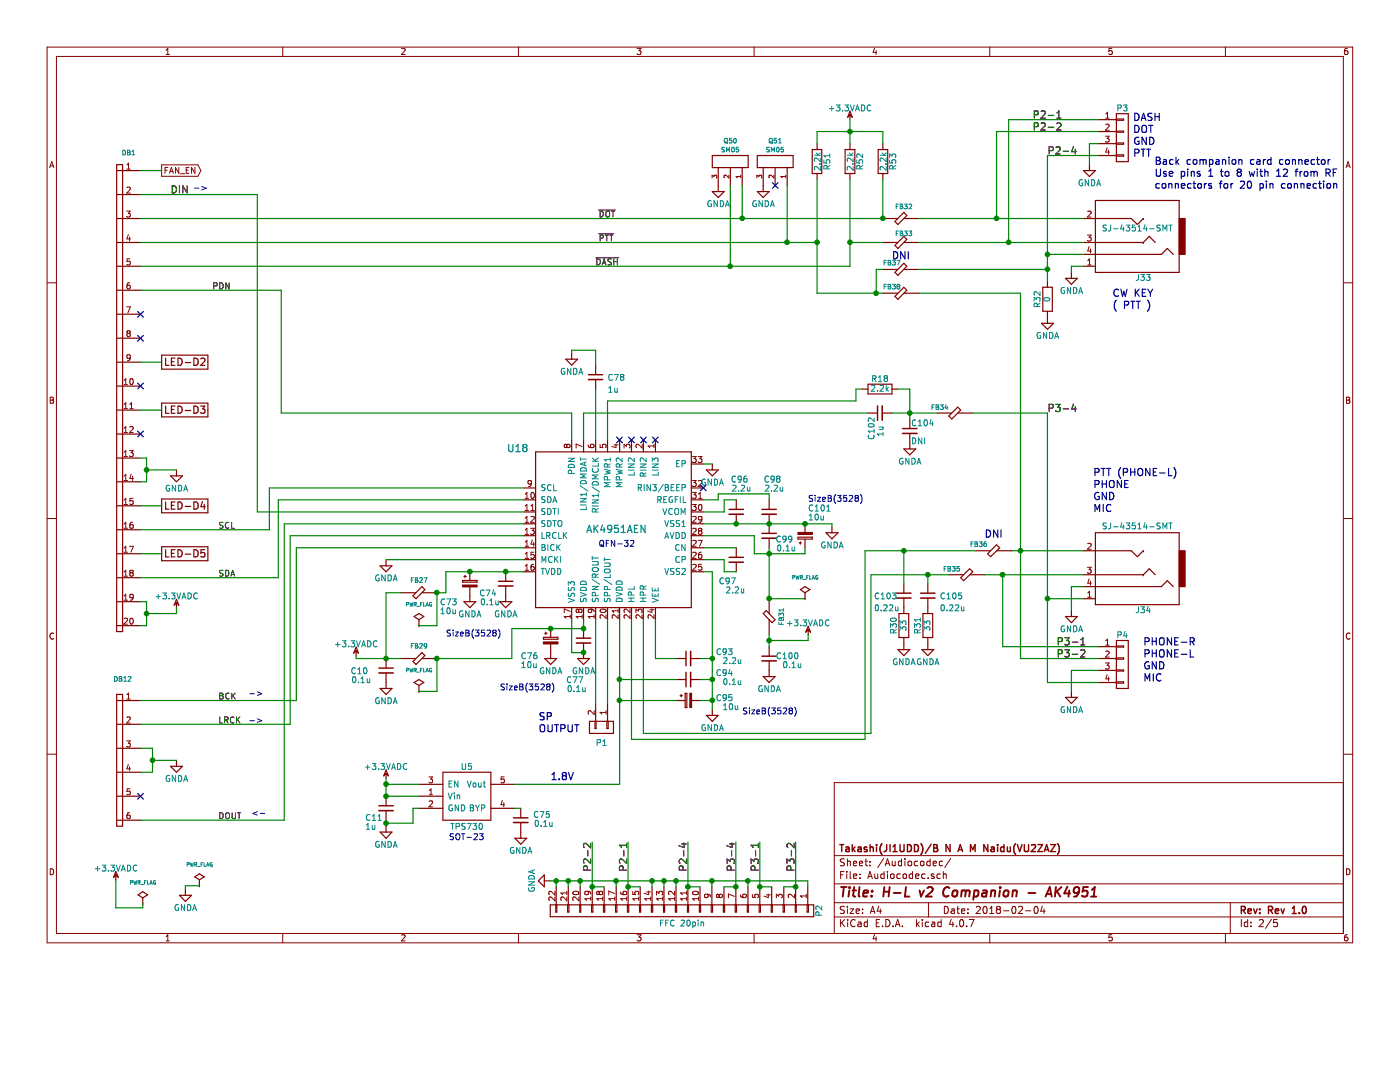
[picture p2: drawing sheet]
EESchema Schematic File Version 2
LIBS:hermeslite-rescue
LIBS:74xgxx
LIBS:74xx
LIBS:ac-dc
LIBS:actel
LIBS:adc-dac
LIBS:Altera
LIBS:analog_devices
LIBS:analog_switches
LIBS:atmel
LIBS:audio
LIBS:brooktre
LIBS:cmos_ieee
LIBS:cmos4000
LIBS:conn
LIBS:contrib
LIBS:cypress
LIBS:dc-dc
LIBS:device
LIBS:digital-audio
LIBS:diode
LIBS:display
LIBS:dsp
LIBS:elec-unifil
LIBS:ESD_Protection
LIBS:ftdi
LIBS:gennum
LIBS:hc11
LIBS:intel
LIBS:interface
LIBS:ir
LIBS:Lattice
LIBS:linear
LIBS:maxim
LIBS:memory
LIBS:microchip
LIBS:microchip_dspic33dsc
LIBS:microchip_pic10mcu
LIBS:microchip_pic12mcu
LIBS:microchip_pic16mcu
LIBS:microchip_pic18mcu
LIBS:microchip_pic32mcu
LIBS:microcontrollers
LIBS:motor_drivers
LIBS:motorola
LIBS:msp430
LIBS:nordicsemi
LIBS:nxp_armmcu
LIBS:onsemi
LIBS:opto
LIBS:Oscillators
LIBS:philips
LIBS:power
LIBS:Power_Management
LIBS:powerint
LIBS:pspice
LIBS:references
LIBS:regul
LIBS:relays
LIBS:rfcom
LIBS:sensors
LIBS:silabs
LIBS:siliconi
LIBS:stm8
LIBS:stm32
LIBS:supertex
LIBS:switches
LIBS:texas
LIBS:transf
LIBS:transistors
LIBS:ttl_ieee
LIBS:valves
LIBS:video
LIBS:Xicor
LIBS:xilinx
LIBS:Zilog
LIBS:hermeslite
LIBS:mcp23008-ssop
LIBS:bnc
LIBS:uln2803a
LIBS:relay_ea2
LIBS:pwr_trans_fs
LIBS:Add-Circuit
LIBS:74lvc1g04
LIBS:74lvc04
LIBS:far-rev_tran
LIBS:HL2_Companion-cache
EELAYER 25 0
EELAYER END
$Descr A4 11693 8268
encoding utf-8
Sheet 2 5
Title "H-L v2 Companion - AK4951"
Date "2018-02-04"
Rev "Rev 1.0"
Comp "Takashi(JI1UDD)/B N A M Naidu(VU2ZAZ)"
Comment1 ""
Comment2 ""
Comment3 ""
Comment4 ""
$EndDescr
Text Notes 9644 1586 0    60   ~ 0
Back companion card connector\nUse pins 1 to 8 with 12 from RF\nconnectors for 20 pin connection
$Comp
L R R18
U 1 1
P 7350 3250
F 0 "R18" V 7430 3250 50  0000 C CNN
F 1 "2.2k" V 7350 3250 50  0000 C CNN
F 2 "HERMESLITE:C_0603_HandSoldering" V 7280 3250 50  0001 C CNN
F 3 "" H 7350 3250 50  0000 C CNN
	1    7350 3250
	0    1    -1   0   
$EndComp
$Comp
L CP_Small C95
U 1 1
P 5750 5850
F 0 "C95" V 5725 5475 50  0000 L CNN
F 1 "10u" V 5800 5425 50  0000 L CNN
F 2 "HERMESLITE:TantalC_SizeB_EIA-3528_Wave" H 5750 5850 50  0001 C CNN
F 3 "" H 5750 5850 50  0000 C CNN
	1    5750 5850
	0    -1   1    0   
$EndComp
$Comp
L C_Small C103
U 1 1
P 7550 4975
F 0 "C103" H 7300 4975 50  0000 L CNN
F 1 "0.22u" H 7300 4875 50  0000 L CNN
F 2 "HERMESLITE:C_0603_HandSoldering" H 7550 4975 50  0001 C CNN
F 3 "" H 7550 4975 50  0000 C CNN
	1    7550 4975
	1    0    0    -1  
$EndComp
$Comp
L C_Small C102
U 1 1
P 7350 3450
F 0 "C102" H 7125 3525 50  0000 L CNN
F 1 "1u" H 7150 3450 50  0000 L CNN
F 2 "HERMESLITE:C_0603_HandSoldering" H 7350 3450 50  0001 C CNN
F 3 "" H 7350 3450 50  0000 C CNN
	1    7350 3450
	0    -1   -1   0   
$EndComp
$Comp
L C_Small C104
U 1 1
P 7600 3600
F 0 "C104" H 7610 3670 50  0000 L CNN
F 1 "DNI" H 7610 3520 50  0000 L CNN
F 2 "HERMESLITE:C_0603_HandSoldering" H 7600 3600 50  0001 C CNN
F 3 "" H 7600 3600 50  0000 C CNN
	1    7600 3600
	1    0    0    -1  
$EndComp
$Comp
L FB FB34
U 1 1
P 7975 3450
F 0 "FB34" H 7850 3500 39  0000 C CNN
F 1 "FB" H 7975 3550 60  0001 C CNN
F 2 "HERMESLITE:C_0603_HandSoldering" H 7975 3450 60  0001 C CNN
F 3 "" H 7975 3450 60  0000 C CNN
	1    7975 3450
	1    0    0    -1  
$EndComp
Text Label 5000 2025 0    50   ~ 0
~PTT
Text Notes 4500 6125 0    60   ~ 0
SP\nOUTPUT
Text Notes 9293 2589 0    60   ~ 0
CW KEY\n( PTT )
$Comp
L AK4951AEN U18
U 1 1
P 5125 4425
F 0 "U18" H 5925 3750 60  0000 C CNN
F 1 "AK4951AEN" H 5100 4425 60  0000 C CNN
F 2 "HERMESLITE:QFN-32-1EP_4x4mm_Pitch0.4mm_Handsoldering" H 5325 4475 60  0001 C CNN
F 3 "" H 5325 4475 60  0000 C CNN
	1    5125 4425
	-1   0    0    1   
$EndComp
$Comp
L CONN_01X02 P1
U 1 1
P 5025 6075
F 0 "P1" V 5150 6075 50  0000 C CNN
F 1 "CONN_01X02" V 5125 6075 50  0001 C CNN
F 2 "HERMESLITE:Pin_Header_Straight_1x02_Pitch2.54mm" H 5025 6075 50  0001 C CNN
F 3 "" H 5025 6075 50  0000 C CNN
	1    5025 6075
	0    1    1    0   
$EndComp
$Comp
L R R30
U 1 1
P 7550 5225
F 0 "R30" V 7630 5225 50  0000 C CNN
F 1 "33" V 7550 5225 50  0000 C CNN
F 2 "HERMESLITE:C_0603_HandSoldering" V 7480 5225 50  0001 C CNN
F 3 "" H 7550 5225 50  0000 C CNN
	1    7550 5225
	-1   0    0    -1  
$EndComp
$Comp
L FB FB33
U 1 1
P 7525 2025
F 0 "FB33" H 7550 2100 39  0000 C CNN
F 1 "FB" H 7525 2125 60  0001 C CNN
F 2 "HERMESLITE:C_0603_HandSoldering" H 7525 2025 60  0001 C CNN
F 3 "" H 7525 2025 60  0000 C CNN
	1    7525 2025
	1    0    0    -1  
$EndComp
Text Notes 9132 4286 0    60   ~ 0
PTT (PHONE-L)\nPHONE\nGND\nMIC
$Comp
L FB FB35
U 1 1
P 8075 4800
F 0 "FB35" H 7950 4850 39  0000 C CNN
F 1 "FB" H 8075 4900 60  0001 C CNN
F 2 "HERMESLITE:C_0603_HandSoldering" H 8075 4800 60  0001 C CNN
F 3 "" H 8075 4800 60  0000 C CNN
	1    8075 4800
	1    0    0    -1  
$EndComp
$Comp
L FB FB32
U 1 1
P 7525 1825
F 0 "FB32" H 7550 1925 39  0000 C CNN
F 1 "FB" H 7525 1925 60  0001 C CNN
F 2 "HERMESLITE:C_0603_HandSoldering" H 7525 1825 60  0001 C CNN
F 3 "" H 7525 1825 60  0000 C CNN
	1    7525 1825
	1    0    0    -1  
$EndComp
$Comp
L C_Small C98
U 1 1
P 6425 4275
F 0 "C98" H 6325 4550 50  0000 L CNN
F 1 "2.2u" H 6300 4475 50  0000 L CNN
F 2 "HERMESLITE:C_0603_HandSoldering" H 6425 4275 50  0001 C CNN
F 3 "" H 6425 4275 50  0000 C CNN
	1    6425 4275
	-1   0    0    -1  
$EndComp
$Comp
L C_Small C96
U 1 1
P 6150 4275
F 0 "C96" H 6050 4550 50  0000 L CNN
F 1 "2.2u" H 6025 4475 50  0000 L CNN
F 2 "HERMESLITE:C_0603_HandSoldering" H 6150 4275 50  0001 C CNN
F 3 "" H 6150 4275 50  0000 C CNN
	1    6150 4275
	-1   0    0    -1  
$EndComp
$Comp
L C_Small C99
U 1 1
P 6425 4475
F 0 "C99" H 6225 4450 50  0000 L CNN
F 1 "0.1u" H 6200 4375 50  0000 L CNN
F 2 "HERMESLITE:C_0603_HandSoldering" H 6425 4475 50  0001 C CNN
F 3 "" H 6425 4475 50  0000 C CNN
	1    6425 4475
	-1   0    0    -1  
$EndComp
$Comp
L C_Small C97
U 1 1
P 6150 4675
F 0 "C97" H 6150 4500 50  0000 L CNN
F 1 "2.2u" H 6075 4425 50  0000 L CNN
F 2 "HERMESLITE:C_0603_HandSoldering" H 6150 4675 50  0001 C CNN
F 3 "" H 6150 4675 50  0000 C CNN
	1    6150 4675
	-1   0    0    -1  
$EndComp
$Comp
L C_Small C93
U 1 1
P 5750 5500
F 0 "C93" V 5800 5125 50  0000 L CNN
F 1 "2.2u" V 5725 5050 50  0000 L CNN
F 2 "HERMESLITE:C_0603_HandSoldering" H 5750 5500 50  0001 C CNN
F 3 "" H 5750 5500 50  0000 C CNN
	1    5750 5500
	0    -1   -1   0   
$EndComp
$Comp
L C_Small C94
U 1 1
P 5750 5675
F 0 "C94" V 5800 5300 50  0000 L CNN
F 1 "0.1u" V 5725 5225 50  0000 L CNN
F 2 "HERMESLITE:C_0603_HandSoldering" H 5750 5675 50  0001 C CNN
F 3 "" H 5750 5675 50  0000 C CNN
	1    5750 5675
	0    -1   -1   0   
$EndComp
$Comp
L C_Small C105
U 1 1
P 7750 4975
F 0 "C105" H 7850 4975 50  0000 L CNN
F 1 "0.22u" H 7850 4875 50  0000 L CNN
F 2 "HERMESLITE:C_0603_HandSoldering" H 7750 4975 50  0001 C CNN
F 3 "" H 7750 4975 50  0000 C CNN
	1    7750 4975
	1    0    0    -1  
$EndComp
$Comp
L R R31
U 1 1
P 7750 5225
F 0 "R31" V 7830 5225 50  0000 C CNN
F 1 "33" V 7750 5225 50  0000 C CNN
F 2 "HERMESLITE:C_0603_HandSoldering" V 7680 5225 50  0001 C CNN
F 3 "" H 7750 5225 50  0000 C CNN
	1    7750 5225
	-1   0    0    -1  
$EndComp
Text Label 1825 4825 0    50   ~ 0
SDA
Text Label 1825 4425 0    50   ~ 0
SCL
$Comp
L C_Small C74
U 1 1
P 4225 4875
F 0 "C74" H 4300 4800 50  0000 L CNN
F 1 "0.1u" H 4275 4725 50  0000 L CNN
F 2 "HERMESLITE:C_0603_HandSoldering" H 4225 4875 50  0001 C CNN
F 3 "" H 4225 4875 50  0000 C CNN
	1    4225 4875
	-1   0    0    -1  
$EndComp
$Comp
L CP_Small C73
U 1 1
P 3925 4875
F 0 "C73" H 3675 4725 50  0000 L CNN
F 1 "10u" H 3675 4650 50  0000 L CNN
F 2 "HERMESLITE:TantalC_SizeB_EIA-3528_Wave" H 3925 4875 50  0001 C CNN
F 3 "" H 3925 4875 50  0000 C CNN
	1    3925 4875
	1    0    0    -1  
$EndComp
$Comp
L C_Small C77
U 1 1
P 4875 5350
F 0 "C77" H 4875 5025 50  0000 L CNN
F 1 "0.1u" H 4850 4950 50  0000 L CNN
F 2 "HERMESLITE:C_0603_HandSoldering" H 4875 5350 50  0001 C CNN
F 3 "" H 4875 5350 50  0000 C CNN
	1    4875 5350
	-1   0    0    -1  
$EndComp
$Comp
L CP_Small C76
U 1 1
P 4600 5350
F 0 "C76" H 4350 5225 50  0000 L CNN
F 1 "10u" H 4350 5150 50  0000 L CNN
F 2 "HERMESLITE:TantalC_SizeB_EIA-3528_Wave" H 4600 5350 50  0001 C CNN
F 3 "" H 4600 5350 50  0000 C CNN
	1    4600 5350
	1    0    0    -1  
$EndComp
Text Notes 4600 6525 0    60   ~ 0
1.8V
$Comp
L FB FB27
U 1 1
P 3500 4950
F 0 "FB27" H 3500 4850 39  0000 C CNN
F 1 "FB" H 3500 5050 60  0001 C CNN
F 2 "HERMESLITE:C_0603_HandSoldering" H 3500 4950 60  0001 C CNN
F 3 "" H 3500 4950 60  0000 C CNN
	1    3500 4950
	-1   0    0    1   
$EndComp
$Comp
L FB FB29
U 1 1
P 3500 5500
F 0 "FB29" H 3500 5400 39  0000 C CNN
F 1 "FB" H 3500 5600 60  0001 C CNN
F 2 "HERMESLITE:C_0603_HandSoldering" H 3500 5500 60  0001 C CNN
F 3 "" H 3500 5500 60  0000 C CNN
	1    3500 5500
	-1   0    0    1   
$EndComp
$Comp
L FB FB31
U 1 1
P 6425 5150
F 0 "FB31" H 6425 5050 39  0000 C CNN
F 1 "FB" H 6425 5250 60  0001 C CNN
F 2 "HERMESLITE:C_0603_HandSoldering" H 6425 5150 60  0001 C CNN
F 3 "" H 6425 5150 60  0000 C CNN
	1    6425 5150
	0    -1   -1   0   
$EndComp
NoConn ~ 5475 3675
NoConn ~ 5875 4075
NoConn ~ 5375 3675
NoConn ~ 5275 3675
NoConn ~ 5175 3675
$Comp
L C_Small C10
U 1 1
P 3225 5600
F 0 "C10" H 3375 5600 50  0000 L CNN
F 1 "0.1u" H 3350 5525 50  0000 L CNN
F 2 "HERMESLITE:C_0603_HandSoldering" H 3225 5600 50  0001 C CNN
F 3 "" H 3225 5600 50  0000 C CNN
	1    3225 5600
	-1   0    0    -1  
$EndComp
$Comp
L C_Small C100
U 1 1
P 6425 5500
F 0 "C100" H 6175 5525 50  0000 L CNN
F 1 "0.1u" H 6150 5450 50  0000 L CNN
F 2 "HERMESLITE:C_0603_HandSoldering" H 6425 5500 50  0001 C CNN
F 3 "" H 6425 5500 50  0000 C CNN
	1    6425 5500
	-1   0    0    -1  
$EndComp
$Comp
L C_Small C78
U 1 1
P 4975 3150
F 0 "C78" H 5075 3150 50  0000 L CNN
F 1 "1u" H 5075 3050 50  0000 L CNN
F 2 "HERMESLITE:C_0603_HandSoldering" H 4975 3150 50  0001 C CNN
F 3 "" H 4975 3150 50  0000 C CNN
	1    4975 3150
	1    0    0    -1  
$EndComp
Text Label 5000 1825 0    50   ~ 0
~DOT
Text Label 4975 2225 0    50   ~ 0
~DASH
$Comp
L FB FB36
U 1 1
P 8300 4600
F 0 "FB36" H 8425 4550 39  0000 C CNN
F 1 "FB" H 8300 4700 60  0001 C CNN
F 2 "HERMESLITE:C_0603_HandSoldering" H 8300 4600 60  0001 C CNN
F 3 "" H 8300 4600 60  0000 C CNN
	1    8300 4600
	-1   0    0    1   
$EndComp
$Comp
L SJ-43514-SMT J33
U 1 1
P 9500 1975
F 0 "J33" H 9450 2325 50  0000 C CNN
F 1 "SJ-43514-SMT" H 9500 1912 50  0000 C CNN
F 2 "HERMESLITE:SJ-43514-SMT" H 9650 1775 50  0001 C CNN
F 3 "" H 9650 1775 50  0000 C CNN
	1    9500 1975
	-1   0    0    1   
$EndComp
$Comp
L SJ-43514-SMT J34
U 1 1
P 9500 4750
F 0 "J34" H 9450 5100 50  0000 C CNN
F 1 "SJ-43514-SMT" H 9500 4400 50  0000 C CNN
F 2 "HERMESLITE:SJ-43514-SMT" H 9650 4550 50  0001 C CNN
F 3 "" H 9650 4550 50  0000 C CNN
	1    9500 4750
	-1   0    0    1   
$EndComp
Text Notes 8225 4500 0    60   ~ 0
DNI
$Comp
L R R32
U 1 1
P 8750 2500
F 0 "R32" V 8830 2500 50  0000 C CNN
F 1 "0" V 8750 2500 50  0000 C CNN
F 2 "HERMESLITE:C_0603_HandSoldering" V 8680 2500 50  0001 C CNN
F 3 "" H 8750 2500 50  0000 C CNN
	1    8750 2500
	-1   0    0    1   
$EndComp
$Comp
L FB FB38
U 1 1
P 7525 2450
F 0 "FB38" H 7600 2400 39  0000 C CNN
F 1 "FB" H 7525 2550 60  0001 C CNN
F 2 "HERMESLITE:C_0603_HandSoldering" H 7525 2450 60  0001 C CNN
F 3 "" H 7525 2450 60  0000 C CNN
	1    7525 2450
	-1   0    0    1   
$EndComp
$Comp
L FB FB37
U 1 1
P 7525 2250
F 0 "FB37" H 7600 2200 39  0000 C CNN
F 1 "FB" H 7525 2350 60  0001 C CNN
F 2 "HERMESLITE:C_0603_HandSoldering" H 7525 2250 60  0001 C CNN
F 3 "" H 7525 2250 60  0000 C CNN
	1    7525 2250
	-1   0    0    1   
$EndComp
Text Notes 7450 2175 0    60   ~ 0
DNI
$Comp
L LP2985 U5
U 1 1
P 3700 6650
F 0 "U5" H 3900 6900 50  0000 C CNN
F 1 "TPS730" H 3900 6400 50  0000 C CNN
F 2 "HERMESLITE:SOT23" H 3700 6650 60  0001 C CNN
F 3 "" H 3700 6650 60  0000 C CNN
	1    3700 6650
	1    0    0    -1  
$EndComp
$Comp
L C_Small C11
U 1 1
P 3225 6750
F 0 "C11" H 3050 6675 50  0000 L CNN
F 1 "1u" H 3050 6600 50  0000 L CNN
F 2 "HERMESLITE:C_0603_HandSoldering" H 3225 6750 50  0001 C CNN
F 3 "" H 3225 6750 50  0000 C CNN
	1    3225 6750
	1    0    0    -1  
$EndComp
$Comp
L C_Small C75
U 1 1
P 4350 6850
F 0 "C75" H 4100 6900 50  0000 L CNN
F 1 "0.1u" H 4075 6825 50  0000 L CNN
F 2 "HERMESLITE:C_0603_HandSoldering" H 4350 6850 50  0001 C CNN
F 3 "" H 4350 6850 50  0000 C CNN
	1    4350 6850
	-1   0    0    -1  
$EndComp
$Comp
L CONN_01X04 P4
U 1 1
P 9375 5550
F 0 "P4" H 9375 5800 50  0000 C CNN
F 1 "CONN_01X04" V 9475 5550 50  0001 C CNN
F 2 "HERMESLITE:Pin_Header_Straight_1x04_Pitch2.54mm" H 9375 5550 50  0001 C CNN
F 3 "" H 9375 5550 50  0000 C CNN
	1    9375 5550
	1    0    0    -1  
$EndComp
Text Notes 9550 5700 0    60   ~ 0
PHONE-R\nPHONE-L\nGND\nMIC
$Comp
L CONN_01X04 P3
U 1 1
P 9375 1150
F 0 "P3" H 9375 1400 50  0000 C CNN
F 1 "CONN_01X04" V 9475 1150 50  0001 C CNN
F 2 "HERMESLITE:Pin_Header_Straight_1x04_Pitch2.54mm" H 9375 1150 50  0001 C CNN
F 3 "" H 9375 1150 50  0000 C CNN
	1    9375 1150
	1    0    0    -1  
$EndComp
Text Notes 9466 1320 0    60   ~ 0
DASH\nDOT\nGND\nPTT
Text Notes 3725 5325 0    50   ~ 0
SizeB(3528)
Text Notes 6200 5975 0    50   ~ 0
SizeB(3528)
Text Notes 4175 5775 0    50   ~ 0
SizeB(3528)
Text Label 1825 6850 0    50   ~ 0
DOUT
Text Label 1825 6050 0    50   ~ 0
LRCK
Text Label 1825 5850 0    50   ~ 0
BCK
Text Notes 1612 1604 0    50   ~ 0
->
Text Notes 2075 6050 0    50   ~ 0
->
Text Notes 2075 5825 0    50   ~ 0
->
Text Notes 2100 6825 0    50   ~ 0
<-
$Comp
L CP_Small C101
U 1 1
P 6725 4475
F 0 "C101" H 6750 4250 50  0000 L CNN
F 1 "10u" H 6750 4325 50  0000 L CNN
F 2 "HERMESLITE:TantalC_SizeB_EIA-3528_Wave" H 6725 4475 50  0001 C CNN
F 3 "" H 6725 4475 50  0000 C CNN
	1    6725 4475
	1    0    0    1   
$EndComp
Text Notes 6750 4200 0    50   ~ 0
SizeB(3528)
$Comp
L PWR_FLAG #FLG05
U 1 1
P 3500 5225
F 0 "#FLG05" H 3500 5320 50  0001 C CNN
F 1 "PWR_FLAG" H 3500 5405 30  0000 C CNN
F 2 "" H 3500 5225 50  0000 C CNN
F 3 "" H 3500 5225 50  0000 C CNN
	1    3500 5225
	1    0    0    -1  
$EndComp
$Comp
L PWR_FLAG #FLG06
U 1 1
P 3500 5775
F 0 "#FLG06" H 3500 5870 50  0001 C CNN
F 1 "PWR_FLAG" H 3500 5955 30  0000 C CNN
F 2 "" H 3500 5775 50  0000 C CNN
F 3 "" H 3500 5775 50  0000 C CNN
	1    3500 5775
	1    0    0    -1  
$EndComp
$Comp
L PWR_FLAG #FLG07
U 1 1
P 6725 5000
F 0 "#FLG07" H 6725 5095 50  0001 C CNN
F 1 "PWR_FLAG" H 6725 5180 30  0000 C CNN
F 2 "" H 6725 5000 50  0000 C CNN
F 3 "" H 6725 5000 50  0000 C CNN
	1    6725 5000
	1    0    0    -1  
$EndComp
Text Notes 3750 7025 0    50   ~ 0
SOT-23
Text Notes 5000 4575 0    50   ~ 0
QFN-32
Text Label 1775 2425 0    50   ~ 0
PDN
Text Label 8625 1000 0    60   ~ 0
P2-1
Text Label 8625 1100 0    60   ~ 0
P2-2
Text Label 8750 1300 0    60   ~ 0
P2-4
Text Label 5747 7032 3    60   ~ 0
P2-4
Text Label 5247 7032 3    60   ~ 0
P2-1
Text Label 4947 7032 3    60   ~ 0
P2-2
Text Label 6647 7032 3    60   ~ 0
P3-2
Text Label 6347 7032 3    60   ~ 0
P3-1
Text Label 6147 7032 3    60   ~ 0
P3-4
Text Label 8825 5400 0    60   ~ 0
P3-1
Text Label 8825 5500 0    60   ~ 0
P3-2
Text Label 8750 3450 0    60   ~ 0
P3-4
$Comp
L CONN_01X22 P2
U 1 1
P 5697 7607
F 0 "P2" H 5697 8757 50  0000 C CNN
F 1 "FFC 20pin" V 5797 7607 50  0000 C CNN
F 2 "HERMESLITE:FFC_Kyocera_20pin" H 5697 7607 50  0001 C CNN
F 3 "" H 5697 7607 50  0000 C CNN
	1    5697 7607
	0    1    1    0   
$EndComp
Text Label 1425 1625 0    60   ~ 0
DIN
Text GLabel 1350 3425 2    60   UnSpc ~ 0
LED-D3
Text GLabel 1350 4225 2    60   UnSpc ~ 0
LED-D4
Text GLabel 1350 4625 2    60   UnSpc ~ 0
LED-D5
Text GLabel 1350 3025 2    60   UnSpc ~ 0
LED-D2
$Comp
L PWR_FLAG #FLG08
U 1 1
P 1667 7398
F 0 "#FLG08" H 1667 7493 50  0001 C CNN
F 1 "PWR_FLAG" H 1667 7578 30  0000 C CNN
F 2 "" H 1667 7398 50  0000 C CNN
F 3 "" H 1667 7398 50  0000 C CNN
	1    1667 7398
	1    0    0    -1  
$EndComp
$Comp
L GNDA #PWR09
U 1 1
P 1550 7428
F 0 "#PWR09" H 1550 7178 50  0001 C CNN
F 1 "GNDA" H 1550 7278 50  0000 C CNN
F 2 "" H 1550 7428 50  0000 C CNN
F 3 "" H 1550 7428 50  0000 C CNN
	1    1550 7428
	1    0    0    -1  
$EndComp
$Comp
L GNDA #PWR010
U 1 1
P 3225 5700
F 0 "#PWR010" H 3225 5450 50  0001 C CNN
F 1 "GNDA" H 3225 5550 50  0000 C CNN
F 2 "" H 3225 5700 50  0000 C CNN
F 3 "" H 3225 5700 50  0000 C CNN
	1    3225 5700
	1    0    0    -1  
$EndComp
$Comp
L GNDA #PWR011
U 1 1
P 3225 6900
F 0 "#PWR011" H 3225 6650 50  0001 C CNN
F 1 "GNDA" H 3225 6750 50  0000 C CNN
F 2 "" H 3225 6900 50  0000 C CNN
F 3 "" H 3225 6900 50  0000 C CNN
	1    3225 6900
	1    0    0    -1  
$EndComp
$Comp
L GNDA #PWR012
U 1 1
P 4350 6950
F 0 "#PWR012" H 4350 6700 50  0001 C CNN
F 1 "GNDA" H 4350 6800 50  0000 C CNN
F 2 "" H 4350 6950 50  0000 C CNN
F 3 "" H 4350 6950 50  0000 C CNN
	1    4350 6950
	1    0    0    -1  
$EndComp
$Comp
L GNDA #PWR013
U 1 1
P 5950 5925
F 0 "#PWR013" H 5950 5675 50  0001 C CNN
F 1 "GNDA" H 5950 5775 50  0000 C CNN
F 2 "" H 5950 5925 50  0000 C CNN
F 3 "" H 5950 5925 50  0000 C CNN
	1    5950 5925
	1    0    0    -1  
$EndComp
$Comp
L GNDA #PWR014
U 1 1
P 4875 5450
F 0 "#PWR014" H 4875 5200 50  0001 C CNN
F 1 "GNDA" H 4875 5300 50  0000 C CNN
F 2 "" H 4875 5450 50  0000 C CNN
F 3 "" H 4875 5450 50  0000 C CNN
	1    4875 5450
	1    0    0    -1  
$EndComp
$Comp
L GNDA #PWR015
U 1 1
P 4600 5450
F 0 "#PWR015" H 4600 5200 50  0001 C CNN
F 1 "GNDA" H 4600 5300 50  0000 C CNN
F 2 "" H 4600 5450 50  0000 C CNN
F 3 "" H 4600 5450 50  0000 C CNN
	1    4600 5450
	1    0    0    -1  
$EndComp
$Comp
L GNDA #PWR016
U 1 1
P 4225 4975
F 0 "#PWR016" H 4225 4725 50  0001 C CNN
F 1 "GNDA" H 4225 4825 50  0000 C CNN
F 2 "" H 4225 4975 50  0000 C CNN
F 3 "" H 4225 4975 50  0000 C CNN
	1    4225 4975
	1    0    0    -1  
$EndComp
$Comp
L GNDA #PWR017
U 1 1
P 3925 4975
F 0 "#PWR017" H 3925 4725 50  0001 C CNN
F 1 "GNDA" H 3925 4825 50  0000 C CNN
F 2 "" H 3925 4975 50  0000 C CNN
F 3 "" H 3925 4975 50  0000 C CNN
	1    3925 4975
	1    0    0    -1  
$EndComp
$Comp
L GNDA #PWR018
U 1 1
P 6425 5600
F 0 "#PWR018" H 6425 5350 50  0001 C CNN
F 1 "GNDA" H 6425 5450 50  0000 C CNN
F 2 "" H 6425 5600 50  0000 C CNN
F 3 "" H 6425 5600 50  0000 C CNN
	1    6425 5600
	1    0    0    -1  
$EndComp
$Comp
L GNDA #PWR019
U 1 1
P 7750 5375
F 0 "#PWR019" H 7750 5125 50  0001 C CNN
F 1 "GNDA" H 7750 5225 50  0000 C CNN
F 2 "" H 7750 5375 50  0000 C CNN
F 3 "" H 7750 5375 50  0000 C CNN
	1    7750 5375
	1    0    0    -1  
$EndComp
$Comp
L GNDA #PWR020
U 1 1
P 7550 5375
F 0 "#PWR020" H 7550 5125 50  0001 C CNN
F 1 "GNDA" H 7550 5225 50  0000 C CNN
F 2 "" H 7550 5375 50  0000 C CNN
F 3 "" H 7550 5375 50  0000 C CNN
	1    7550 5375
	1    0    0    -1  
$EndComp
$Comp
L GNDA #PWR021
U 1 1
P 8950 5775
F 0 "#PWR021" H 8950 5525 50  0001 C CNN
F 1 "GNDA" H 8950 5625 50  0000 C CNN
F 2 "" H 8950 5775 50  0000 C CNN
F 3 "" H 8950 5775 50  0000 C CNN
	1    8950 5775
	1    0    0    -1  
$EndComp
$Comp
L GNDA #PWR022
U 1 1
P 8950 5100
F 0 "#PWR022" H 8950 4850 50  0001 C CNN
F 1 "GNDA" H 8950 4950 50  0000 C CNN
F 2 "" H 8950 5100 50  0000 C CNN
F 3 "" H 8950 5100 50  0000 C CNN
	1    8950 5100
	1    0    0    -1  
$EndComp
$Comp
L GNDA #PWR023
U 1 1
P 6950 4400
F 0 "#PWR023" H 6950 4150 50  0001 C CNN
F 1 "GNDA" H 6950 4250 50  0000 C CNN
F 2 "" H 6950 4400 50  0000 C CNN
F 3 "" H 6950 4400 50  0000 C CNN
	1    6950 4400
	1    0    0    -1  
$EndComp
$Comp
L GNDA #PWR024
U 1 1
P 5950 3875
F 0 "#PWR024" H 5950 3625 50  0001 C CNN
F 1 "GNDA" H 5950 3725 50  0000 C CNN
F 2 "" H 5950 3875 50  0000 C CNN
F 3 "" H 5950 3875 50  0000 C CNN
	1    5950 3875
	1    0    0    -1  
$EndComp
$Comp
L GNDA #PWR025
U 1 1
P 4775 2950
F 0 "#PWR025" H 4775 2700 50  0001 C CNN
F 1 "GNDA" H 4775 2800 50  0000 C CNN
F 2 "" H 4775 2950 50  0000 C CNN
F 3 "" H 4775 2950 50  0000 C CNN
	1    4775 2950
	1    0    0    -1  
$EndComp
$Comp
L GNDA #PWR026
U 1 1
P 7600 3700
F 0 "#PWR026" H 7600 3450 50  0001 C CNN
F 1 "GNDA" H 7600 3550 50  0000 C CNN
F 2 "" H 7600 3700 50  0000 C CNN
F 3 "" H 7600 3700 50  0000 C CNN
	1    7600 3700
	1    0    0    -1  
$EndComp
$Comp
L GNDA #PWR027
U 1 1
P 8750 2650
F 0 "#PWR027" H 8750 2400 50  0001 C CNN
F 1 "GNDA" H 8750 2500 50  0000 C CNN
F 2 "" H 8750 2650 50  0000 C CNN
F 3 "" H 8750 2650 50  0000 C CNN
	1    8750 2650
	1    0    0    -1  
$EndComp
$Comp
L GNDA #PWR028
U 1 1
P 8950 2275
F 0 "#PWR028" H 8950 2025 50  0001 C CNN
F 1 "GNDA" H 8950 2125 50  0000 C CNN
F 2 "" H 8950 2275 50  0000 C CNN
F 3 "" H 8950 2275 50  0000 C CNN
	1    8950 2275
	1    0    0    -1  
$EndComp
$Comp
L GNDA #PWR029
U 1 1
P 9100 1375
F 0 "#PWR029" H 9100 1125 50  0001 C CNN
F 1 "GNDA" H 9100 1225 50  0000 C CNN
F 2 "" H 9100 1375 50  0000 C CNN
F 3 "" H 9100 1375 50  0000 C CNN
	1    9100 1375
	1    0    0    -1  
$EndComp
$Comp
L GNDA #PWR030
U 1 1
P 4597 7357
F 0 "#PWR030" H 4597 7107 50  0001 C CNN
F 1 "GNDA" H 4597 7207 50  0000 C CNN
F 2 "" H 4597 7357 50  0000 C CNN
F 3 "" H 4597 7357 50  0000 C CNN
	1    4597 7357
	0    1    1    0   
$EndComp
$Comp
L GNDA #PWR031
U 1 1
P 3225 4675
F 0 "#PWR031" H 3225 4425 50  0001 C CNN
F 1 "GNDA" H 3225 4525 50  0000 C CNN
F 2 "" H 3225 4675 50  0000 C CNN
F 3 "" H 3225 4675 50  0000 C CNN
	1    3225 4675
	1    0    0    -1  
$EndComp
$Comp
L +3.3VADC #PWR032
U 1 1
P 3225 6500
F 0 "#PWR032" H 3375 6450 50  0001 C CNN
F 1 "+3.3VADC" H 3225 6600 50  0000 C CNN
F 2 "" H 3225 6500 50  0000 C CNN
F 3 "" H 3225 6500 50  0000 C CNN
	1    3225 6500
	1    0    0    -1  
$EndComp
$Comp
L +3.3VADC #PWR033
U 1 1
P 2975 5475
F 0 "#PWR033" H 3125 5425 50  0001 C CNN
F 1 "+3.3VADC" H 2975 5575 50  0000 C CNN
F 2 "" H 2975 5475 50  0000 C CNN
F 3 "" H 2975 5475 50  0000 C CNN
	1    2975 5475
	1    0    0    -1  
$EndComp
$Comp
L PWR_FLAG #FLG034
U 1 1
P 1194 7548
F 0 "#FLG034" H 1194 7643 50  0001 C CNN
F 1 "PWR_FLAG" H 1194 7728 30  0000 C CNN
F 2 "" H 1194 7548 50  0000 C CNN
F 3 "" H 1194 7548 50  0000 C CNN
	1    1194 7548
	1    0    0    -1  
$EndComp
$Comp
L +3.3VADC #PWR035
U 1 1
P 969 7348
F 0 "#PWR035" H 1119 7298 50  0001 C CNN
F 1 "+3.3VADC" H 969 7448 50  0000 C CNN
F 2 "" H 969 7348 50  0000 C CNN
F 3 "" H 969 7348 50  0000 C CNN
	1    969  7348
	1    0    0    -1  
$EndComp
$Comp
L +3.3VADC #PWR036
U 1 1
P 6750 5300
F 0 "#PWR036" H 6900 5250 50  0001 C CNN
F 1 "+3.3VADC" H 6750 5400 50  0000 C CNN
F 2 "" H 6750 5300 50  0001 C CNN
F 3 "" H 6750 5300 50  0001 C CNN
	1    6750 5300
	1    0    0    -1  
$EndComp
$Comp
L R R51
U 1 1
P 6825 1350
F 0 "R51" V 6905 1350 50  0000 C CNN
F 1 "2.2k" V 6825 1350 50  0000 C CNN
F 2 "HERMESLITE:C_0603_HandSoldering" V 6755 1350 50  0001 C CNN
F 3 "" H 6825 1350 50  0000 C CNN
	1    6825 1350
	1    0    0    1   
$EndComp
$Comp
L R R52
U 1 1
P 7100 1350
F 0 "R52" V 7180 1350 50  0000 C CNN
F 1 "2.2k" V 7100 1350 50  0000 C CNN
F 2 "HERMESLITE:C_0603_HandSoldering" V 7030 1350 50  0001 C CNN
F 3 "" H 7100 1350 50  0000 C CNN
	1    7100 1350
	1    0    0    1   
$EndComp
$Comp
L R R53
U 1 1
P 7375 1350
F 0 "R53" V 7455 1350 50  0000 C CNN
F 1 "2.2k" V 7375 1350 50  0000 C CNN
F 2 "HERMESLITE:C_0603_HandSoldering" V 7305 1350 50  0001 C CNN
F 3 "" H 7375 1350 50  0000 C CNN
	1    7375 1350
	1    0    0    1   
$EndComp
$Comp
L +3.3VADC #PWR037
U 1 1
P 7100 1000
F 0 "#PWR037" H 7250 950 50  0001 C CNN
F 1 "+3.3VADC" H 7100 1100 50  0000 C CNN
F 2 "" H 7100 1000 50  0001 C CNN
F 3 "" H 7100 1000 50  0001 C CNN
	1    7100 1000
	1    0    0    -1  
$EndComp
$Comp
L SM05 Q50
U 1 1
P 5950 1400
F 0 "Q50" V 5725 1550 39  0000 C CNN
F 1 "SM05" V 5800 1550 39  0000 C CNN
F 2 "HERMESLITE:SOT-23" H 5950 1400 60  0001 C CNN
F 3 "" H 5950 1400 60  0001 C CNN
	1    5950 1400
	0    1    1    0   
$EndComp
$Comp
L SM05 Q51
U 1 1
P 6325 1400
F 0 "Q51" V 6100 1550 39  0000 C CNN
F 1 "SM05" V 6175 1550 39  0000 C CNN
F 2 "HERMESLITE:SOT-23" H 6325 1400 60  0001 C CNN
F 3 "" H 6325 1400 60  0001 C CNN
	1    6325 1400
	0    1    1    0   
$EndComp
$Comp
L GNDA #PWR038
U 1 1
P 6000 1550
F 0 "#PWR038" H 6000 1300 50  0001 C CNN
F 1 "GNDA" H 6000 1400 50  0000 C CNN
F 2 "" H 6000 1550 50  0000 C CNN
F 3 "" H 6000 1550 50  0000 C CNN
	1    6000 1550
	1    0    0    -1  
$EndComp
$Comp
L GNDA #PWR039
U 1 1
P 6375 1550
F 0 "#PWR039" H 6375 1300 50  0001 C CNN
F 1 "GNDA" H 6375 1400 50  0000 C CNN
F 2 "" H 6375 1550 50  0000 C CNN
F 3 "" H 6375 1550 50  0000 C CNN
	1    6375 1550
	1    0    0    -1  
$EndComp
Wire Wire Line
	1667 7398 1550 7398
Wire Wire Line
	7375 1500 7375 1825
Connection ~ 4947 7407
Wire Wire Line
	5047 7407 4947 7407
Connection ~ 5247 7407
Wire Wire Line
	5347 7407 5247 7407
Connection ~ 5747 7407
Wire Wire Line
	5847 7407 5747 7407
Connection ~ 6147 7407
Wire Wire Line
	7450 3450 7825 3450
Wire Wire Line
	7275 4800 7925 4800
Wire Wire Line
	7500 3250 7600 3250
Wire Wire Line
	7600 3250 7600 3500
Connection ~ 7600 3450
Wire Wire Line
	5075 5175 5075 5875
Wire Wire Line
	4975 5875 4975 5175
Wire Wire Line
	5875 4375 6950 4375
Connection ~ 6150 4375
Wire Wire Line
	6150 4175 6050 4175
Wire Wire Line
	6050 4175 6050 4275
Wire Wire Line
	5875 4175 6000 4175
Wire Wire Line
	6000 4175 6000 4125
Wire Wire Line
	6000 4125 6425 4125
Wire Wire Line
	6425 4125 6425 4175
Wire Wire Line
	6050 4275 5875 4275
Connection ~ 6425 4375
Wire Wire Line
	5875 4575 6150 4575
Wire Wire Line
	6150 4775 6050 4775
Wire Wire Line
	6050 4775 6050 4675
Wire Wire Line
	6050 4675 5875 4675
Wire Wire Line
	5875 4475 6300 4475
Wire Wire Line
	5875 4775 5950 4775
Wire Wire Line
	5950 4775 5950 5925
Wire Wire Line
	5850 5500 5950 5500
Connection ~ 5950 5500
Wire Wire Line
	5950 5675 5850 5675
Connection ~ 5950 5675
Wire Wire Line
	5650 5500 5475 5500
Wire Wire Line
	5475 5500 5475 5175
Connection ~ 5175 5675
Wire Wire Line
	4875 3675 4875 3450
Wire Wire Line
	4875 3450 7250 3450
Wire Wire Line
	5075 3350 5075 3675
Wire Wire Line
	5275 5175 5275 6175
Wire Wire Line
	5275 6175 7225 6175
Wire Wire Line
	5375 5175 5375 6125
Wire Wire Line
	5375 6125 7275 6125
Wire Wire Line
	7550 4875 7550 4600
Wire Wire Line
	7750 4875 7750 4800
Wire Wire Line
	3725 4775 4375 4775
Connection ~ 4225 4775
Wire Wire Line
	4875 5250 4875 5175
Wire Wire Line
	4775 5175 4775 5450
Wire Wire Line
	4775 5450 4875 5450
Connection ~ 4875 5450
Connection ~ 4875 5250
Connection ~ 4600 5250
Wire Wire Line
	4275 5250 4875 5250
Connection ~ 3925 4775
Wire Wire Line
	4775 3450 4775 3675
Wire Wire Line
	7225 4600 8150 4600
Connection ~ 7750 4800
Connection ~ 7550 4600
Wire Wire Line
	3225 4950 3350 4950
Wire Wire Line
	2975 5500 3350 5500
Connection ~ 3225 5500
Wire Wire Line
	2375 4375 4375 4375
Wire Wire Line
	2475 4575 4375 4575
Wire Wire Line
	7200 3250 7150 3250
Wire Wire Line
	7150 3250 7150 3350
Wire Wire Line
	7150 3350 5075 3350
Wire Wire Line
	4975 3675 4975 3250
Wire Wire Line
	4975 3050 4975 2925
Wire Wire Line
	4975 2925 4775 2925
Wire Wire Line
	4775 2925 4775 2950
Wire Wire Line
	2325 4175 4375 4175
Wire Wire Line
	2475 4575 2475 5850
Wire Wire Line
	4375 4475 2425 4475
Wire Wire Line
	2425 4475 2425 6050
Wire Wire Line
	2375 4375 2375 6850
Wire Wire Line
	4775 3450 2350 3450
Wire Wire Line
	2350 3450 2350 2425
Wire Wire Line
	6425 4575 6425 5000
Wire Wire Line
	6425 5300 6425 5400
Wire Wire Line
	5650 5675 5175 5675
Wire Wire Line
	5175 6550 4300 6550
Wire Wire Line
	3650 5500 4275 5500
Wire Wire Line
	4275 5500 4275 5250
Wire Wire Line
	3225 4950 3225 5500
Wire Wire Line
	3650 4950 3725 4950
Wire Wire Line
	3725 4950 3725 4775
Wire Wire Line
	2975 5500 2975 5475
Wire Wire Line
	8950 4900 9050 4900
Wire Wire Line
	8950 4900 8950 5100
Wire Wire Line
	9050 5000 8750 5000
Wire Wire Line
	8750 3450 8125 3450
Wire Wire Line
	8225 4800 9050 4800
Wire Wire Line
	8450 4600 9050 4600
Wire Wire Line
	7275 6125 7275 4800
Wire Wire Line
	7225 6175 7225 4600
Wire Wire Line
	7675 1825 9050 1825
Wire Wire Line
	9050 2125 8750 2125
Wire Wire Line
	8750 1300 8750 2350
Wire Wire Line
	7675 2250 8750 2250
Connection ~ 8750 2250
Wire Wire Line
	9050 2225 8950 2225
Wire Wire Line
	8950 2225 8950 2275
Wire Wire Line
	7675 2025 9050 2025
Wire Wire Line
	8525 2450 8525 5500
Connection ~ 8525 4600
Wire Wire Line
	6825 2450 7375 2450
Wire Wire Line
	6825 1500 6825 2450
Wire Wire Line
	7100 2025 7375 2025
Wire Wire Line
	7100 1500 7100 2225
Wire Wire Line
	3500 6550 3225 6550
Wire Wire Line
	3225 6500 3225 6650
Connection ~ 3225 6550
Wire Wire Line
	3225 6650 3500 6650
Connection ~ 3225 6650
Wire Wire Line
	4350 6750 4300 6750
Wire Wire Line
	3500 6750 3450 6750
Wire Wire Line
	3450 6750 3450 6875
Wire Wire Line
	3450 6875 3225 6875
Wire Wire Line
	3225 6850 3225 6900
Connection ~ 3225 6875
Wire Wire Line
	8950 5600 8950 5775
Connection ~ 8375 4800
Connection ~ 8750 5000
Wire Wire Line
	8750 3450 8750 5700
Wire Wire Line
	8750 5700 9175 5700
Wire Wire Line
	9175 5600 8950 5600
Wire Wire Line
	8375 5400 8375 4800
Wire Wire Line
	8425 1000 8425 2025
Connection ~ 8425 2025
Wire Wire Line
	8325 1100 8325 1825
Connection ~ 8325 1825
Wire Wire Line
	9175 1200 9100 1200
Wire Wire Line
	9100 1200 9100 1375
Wire Wire Line
	8750 1300 9175 1300
Connection ~ 8750 2125
Wire Wire Line
	5175 5175 5175 6550
Wire Wire Line
	5175 5850 5650 5850
Connection ~ 5175 5850
Wire Wire Line
	5950 5850 5850 5850
Connection ~ 5950 5850
Wire Wire Line
	6950 4375 6950 4400
Connection ~ 6725 4375
Wire Wire Line
	6300 4475 6300 4625
Wire Wire Line
	6300 4625 6725 4625
Connection ~ 6425 4625
Wire Wire Line
	6725 4625 6725 4575
Wire Wire Line
	4375 4675 3225 4675
Wire Wire Line
	3650 4950 3650 5225
Wire Wire Line
	3650 5225 3500 5225
Wire Wire Line
	3500 5775 3650 5775
Wire Wire Line
	3650 5775 3650 5500
Connection ~ 3650 4950
Connection ~ 3650 5500
Wire Wire Line
	6425 5000 6725 5000
Connection ~ 6425 5000
Wire Wire Line
	5875 3875 5950 3875
Wire Wire Line
	8525 5500 9175 5500
Wire Wire Line
	9175 5400 8375 5400
Wire Wire Line
	8425 1000 9175 1000
Wire Wire Line
	8325 1100 9175 1100
Wire Wire Line
	4747 7357 4747 7407
Wire Wire Line
	4597 7357 6747 7357
Wire Wire Line
	4647 7407 4647 7357
Connection ~ 4647 7357
Wire Wire Line
	5747 7407 5747 7032
Wire Wire Line
	5247 7407 5247 7032
Wire Wire Line
	4947 7407 4947 7032
Wire Wire Line
	6647 7407 6647 7032
Wire Wire Line
	6347 7407 6347 7032
Wire Wire Line
	6147 7407 6147 7032
Wire Wire Line
	6747 7357 6747 7407
Connection ~ 4747 7357
Wire Wire Line
	4847 7357 4847 7407
Connection ~ 4847 7357
Wire Wire Line
	6247 7357 6247 7407
Connection ~ 6247 7357
Wire Wire Line
	5947 7357 5947 7407
Connection ~ 5947 7357
Wire Wire Line
	5647 7357 5647 7407
Connection ~ 5647 7357
Wire Wire Line
	5547 7357 5547 7407
Connection ~ 5547 7357
Wire Wire Line
	5447 7357 5447 7407
Connection ~ 5447 7357
Wire Wire Line
	5147 7357 5147 7407
Connection ~ 5147 7357
Wire Wire Line
	6547 7407 6647 7407
Connection ~ 6647 7407
Wire Wire Line
	6447 7407 6347 7407
Connection ~ 6347 7407
Wire Wire Line
	6147 7407 6047 7407
Connection ~ 7319 2450
Wire Wire Line
	7319 2450 7319 2250
Wire Wire Line
	7319 2250 7375 2250
Wire Wire Line
	1550 7398 1550 7428
Wire Wire Line
	1194 7548 1194 7582
Wire Wire Line
	1194 7582 969  7582
Wire Wire Line
	969  7582 969  7348
Wire Wire Line
	6750 5300 6750 5350
Wire Wire Line
	6750 5350 6425 5350
Connection ~ 6425 5350
Connection ~ 7100 2025
Connection ~ 6825 2025
Wire Wire Line
	7375 1100 7375 1200
Wire Wire Line
	6825 1100 7375 1100
Wire Wire Line
	6825 1100 6825 1200
Wire Wire Line
	7100 1000 7100 1200
Connection ~ 7100 1100
Wire Wire Line
	7675 2450 8525 2450
$Comp
L IO20 DB1
U 1 1
P 1075 2725
F 0 "DB1" H 1075 4175 39  0000 C CNN
F 1 "IO20" H 1000 4125 39  0001 C CNN
F 2 "HERMESLITE:10x2" H 1075 4325 60  0001 C CNN
F 3 "" H 1075 2375 60  0000 C CNN
	1    1075 2725
	1    0    0    -1  
$EndComp
Wire Wire Line
	1175 1625 2150 1625
Wire Wire Line
	7375 1825 1175 1825
Wire Wire Line
	2350 2425 1175 2425
Wire Wire Line
	7100 2225 1175 2225
Wire Wire Line
	1175 2025 6825 2025
NoConn ~ 1175 2625
NoConn ~ 1175 2825
Wire Wire Line
	1175 3025 1350 3025
Wire Wire Line
	1350 3425 1175 3425
NoConn ~ 1175 3225
NoConn ~ 1175 3625
Wire Wire Line
	1175 4825 2325 4825
Wire Wire Line
	1350 4225 1175 4225
Wire Wire Line
	1350 4625 1175 4625
Wire Wire Line
	2250 4075 2250 4425
Wire Wire Line
	2250 4425 1175 4425
Wire Wire Line
	4375 4275 2150 4275
Wire Wire Line
	2150 4275 2150 1625
Wire Wire Line
	2250 4075 4375 4075
Wire Wire Line
	2325 4825 2325 4175
$Comp
L +3.3VADC #PWR040
U 1 1
P 1475 5075
F 0 "#PWR040" H 1625 5025 50  0001 C CNN
F 1 "+3.3VADC" H 1475 5175 50  0000 C CNN
F 2 "" H 1475 5075 50  0000 C CNN
F 3 "" H 1475 5075 50  0000 C CNN
	1    1475 5075
	1    0    0    -1  
$EndComp
Wire Wire Line
	1175 5025 1225 5025
Wire Wire Line
	1225 5025 1225 5225
Wire Wire Line
	1225 5225 1175 5225
Wire Wire Line
	1225 5125 1475 5125
Wire Wire Line
	1475 5125 1475 5075
Connection ~ 1225 5125
$Comp
L GNDA #PWR041
U 1 1
P 1475 3925
F 0 "#PWR041" H 1475 3675 50  0001 C CNN
F 1 "GNDA" H 1475 3775 50  0000 C CNN
F 2 "" H 1475 3925 50  0000 C CNN
F 3 "" H 1475 3925 50  0000 C CNN
	1    1475 3925
	1    0    0    -1  
$EndComp
Wire Wire Line
	1225 4025 1175 4025
Wire Wire Line
	1225 3825 1225 4025
Wire Wire Line
	1225 3825 1175 3825
Wire Wire Line
	1475 3925 1225 3925
Connection ~ 1225 3925
$Comp
L IO6b DB12
U 1 1
P 1075 6550
F 0 "DB12" H 1025 5675 39  0000 C CNN
F 1 "IO6b" H 1000 6950 39  0001 C CNN
F 2 "HERMESLITE:3x2" H 1200 5475 60  0001 C CNN
F 3 "" H 1075 6200 60  0000 C CNN
	1    1075 6550
	1    0    0    1   
$EndComp
NoConn ~ 1175 6650
Wire Wire Line
	1175 6250 1275 6250
Wire Wire Line
	1275 6250 1275 6450
Wire Wire Line
	1275 6450 1175 6450
Wire Wire Line
	2475 5850 1175 5850
Wire Wire Line
	2425 6050 1175 6050
Wire Wire Line
	2375 6850 1175 6850
$Comp
L GNDA #PWR042
U 1 1
P 1475 6350
F 0 "#PWR042" H 1475 6100 50  0001 C CNN
F 1 "GNDA" H 1475 6200 50  0000 C CNN
F 2 "" H 1475 6350 50  0000 C CNN
F 3 "" H 1475 6350 50  0000 C CNN
	1    1475 6350
	1    0    0    -1  
$EndComp
Wire Wire Line
	1475 6350 1275 6350
Connection ~ 1275 6350
Connection ~ 7375 1825
Wire Wire Line
	6200 1550 6200 1825
Connection ~ 6200 1825
NoConn ~ 6475 1550
Wire Wire Line
	6100 1550 6100 2225
Connection ~ 6100 2225
Wire Wire Line
	6575 1550 6575 2025
Connection ~ 6575 2025
Text GLabel 1350 1425 2    50   Output ~ 0
FAN_EN
Wire Wire Line
	1350 1425 1175 1425
$EndSCHEMATC
